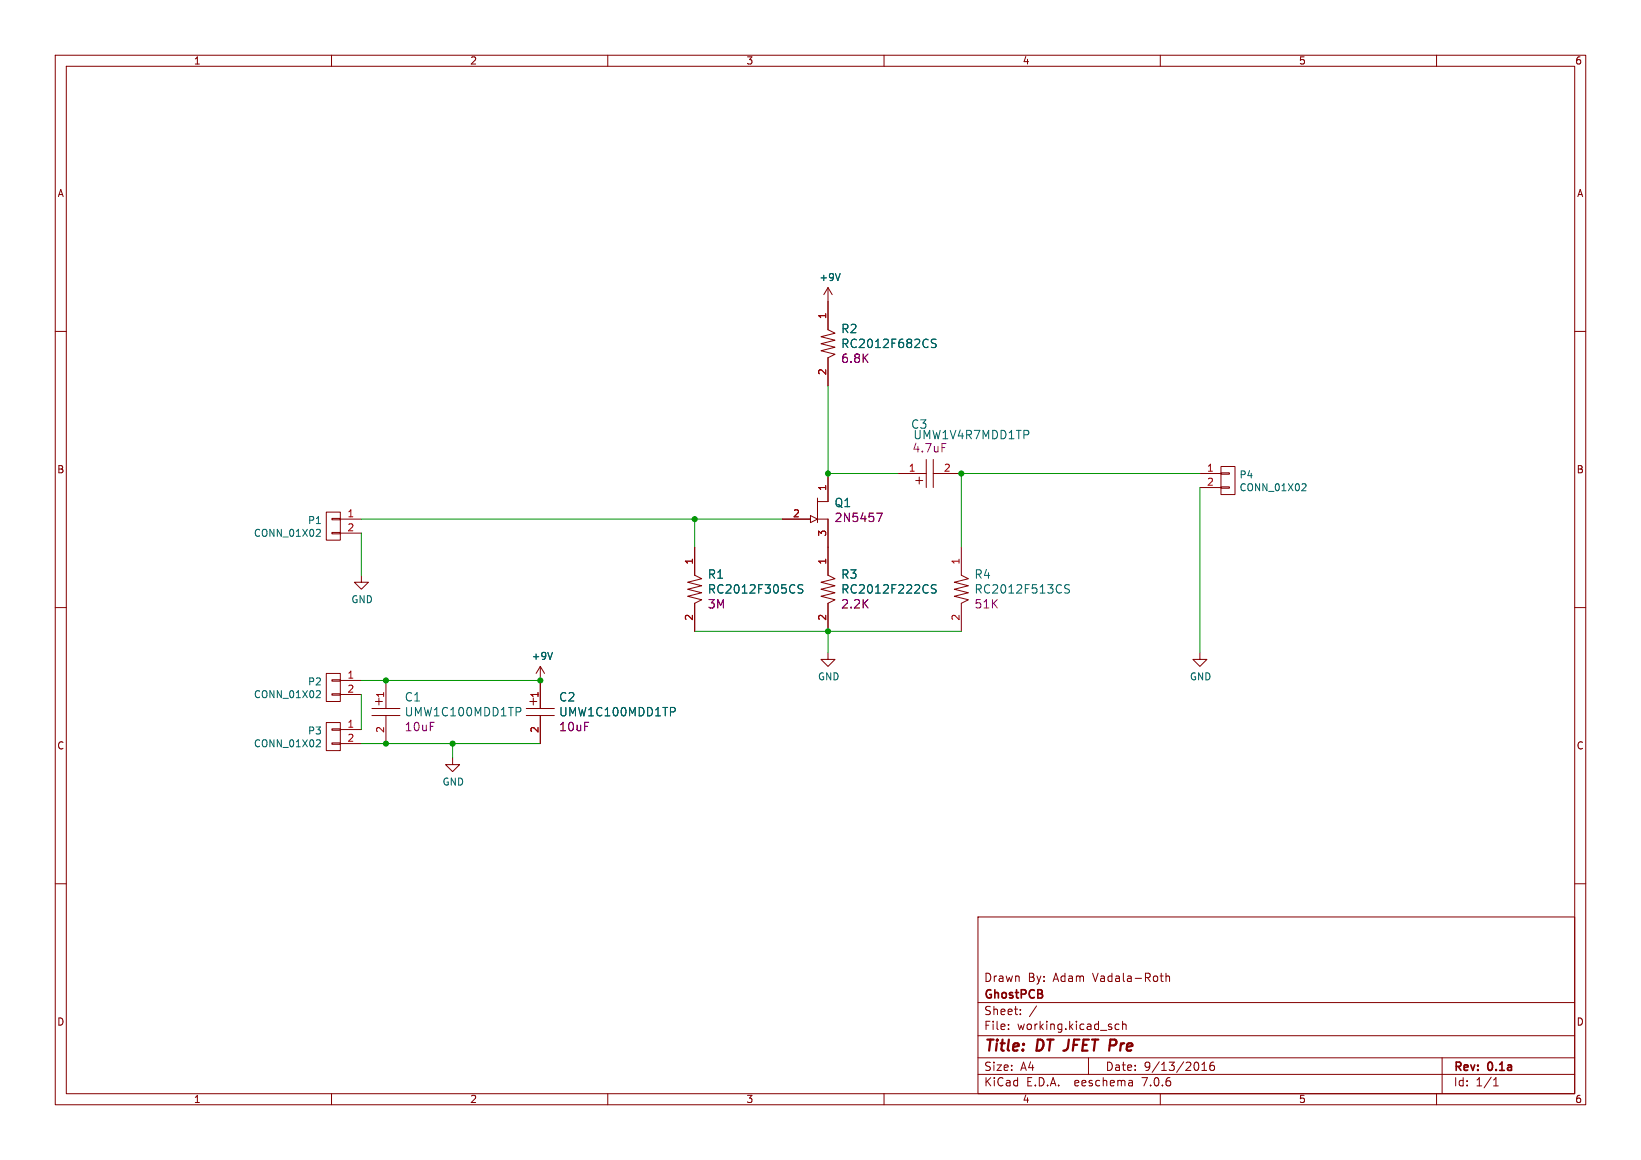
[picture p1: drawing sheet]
<svg xmlns="http://www.w3.org/2000/svg" width="297mm" height="210mm" viewBox="0 0 297 210" stroke-linecap="round" stroke-linejoin="round" font-family="sans-serif">
<g fill="none" stroke="#840000" stroke-width=".18">
<path d="M10 10h277v190h-277zM12 12h273v186h-273zM60 10v2M110 10v2M160 10v2M210 10v2M260 10v2M10 60h2M149.9 52.1v7.6l1.2 .6-2.5 .7 2.5 .6-2.5 .6 2.5 .7-2.5 .6 2.5 .6-1.2 .7v5.1M149.9 52.1l-.8 1.2M149.9 52.1l.7 1.2M285 60h2"/>
<path d="M59.1 92.7h2.5v5.1h-2.5zM60.1 96.4h1.5v.2h-1.5zM60.1 93.9h1.5v.2h-1.5zM61.6 94h3.8M61.6 96.5h3.8M125.7 99.1v5l1.3 .7-2.5 .6 2.5 .6-2.5 .7 2.5 .6-2.5 .7 2.5 .6-1.3 .6v5.1M141.6 94h5.1M146.7 93.3l1.3 .7-1.3 .6zM148 94h1.9v10.1l1.2 .7-2.5 .6 2.5 .6-2.5 .7 2.5 .6-2.5 .7 2.5 .6-1.2 .6v5.1M148 90.2v4.4M149.9 85.7v5.1h-1.9M162.6 85.7h5"/>
<path d="M165.7 87h1.3M166.4 86.4v1.2M167.6 83.2v5.1M168.9 85.7h5.1M168.9 83.2v5.1M174 99.1v5l1.3 .7-2.6 .6 2.6 .6-2.6 .7 2.6 .6-2.6 .7 2.6 .6-1.3 .6v5.1M217.2 85.7h3.8M217.2 88.3h3.8M221 88.1h1.5v.3h-1.5zM221 85.6h1.5v.3h-1.5zM221 84.5h2.5v5h-2.5zM10 110h2"/>
<path d="M65.4 104.1v1.3h1.3l-1.3 1.3-1.3-1.3h1.3M149.9 118.1v1.3h1.2l-1.2 1.3-1.3-1.3h1.3M217.2 118.1v1.3h1.2l-1.2 1.3-1.3-1.3h1.3M285 110h2M59.1 121.9h2.5v5.1h-2.5zM59.1 130.8h2.5v5.1h-2.5zM60.1 125.6h1.5v.3h-1.5zM60.1 123.1h1.5v.2h-1.5zM60.1 134.5h1.5v.2h-1.5zM60.1 132h1.5v.2h-1.5zM61.6 123.2h3.8M61.6 125.7h3.8"/>
<path d="M61.6 132.1h3.8M61.6 134.6h3.8M67.3 128.3h5.1M67.3 129.5h5.1M67.9 127h1.3M68.6 126.4v1.2M69.8 123.2v5.1M69.8 129.5v5.1M81.9 137.2v1.2h1.3l-1.3 1.3-1.3-1.3h1.3M95.2 128.3h5.1M95.2 129.5h5.1M95.9 127h1.3"/>
<path d="M96.5 126.4v1.2M97.8 120.7v7.6M97.8 129.5v5.1M97.8 120.7l-.8 1.2M97.8 120.7l.8 1.2M10 160h2M285 160h2M177 166h108v32h-108zM210 176.7h.5M210.2 177.5l.3 .2M211 176.8l.2-.1 .4 .1 .1 .9M211 176.2v1.5"/>
<path d="M60 198v2M110 198v2M160 198v2M177 194.5h108M177 191.5h108M177 187.5h108M177 181.5h108M182.5 186.3v.1M182.5 185.5v.1M184.7 183.6v.1M184.7 182.8v.1M187.6 182.1l-1.3 2"/>
<path d="M197 191.5v3M202.5 185.5l-.4-.1-.3 .3v.4l.2 .2h.5M203.2 185.5l.2-.1 .3 .1 .1 .9M203.2 184.9v1.5M204.9 195.7l.1 .9M205 196.5l-.2 .1M205 196h-.2M210 198v2M217.5 193.8h.9M217.5 192.7l.5-.4v1.5M219.7 192.3a.59 .59 0 0 0-.7 .6v.6l.1 .2 .4 .1 .2-.1 .1-.5-.1-.3h-.5l-.2 .3M260 198v2"/>
<path d="M261 191.5v6.5M270.3 196.6h.9M270.3 195.5l.4-.4v1.5"/>
</g>
<path d="M152.1 49.5l-.5 1.3M169.4 61.5l-.6-.1-.2 .3 .1 .4 .7 .2v.5l-.3 .1h-.5M57.4 95.8l.5 .1 .1 .3-.8 .9h.8M235.8 87.6h.5l.1 .3-.8 .9h.8M100 118.1l-.4 1.3M145.3 105.9h-.6l-.3 .2 .2 .4 .6 .3v.4l-.2 .2-.6-.1M169.4 105.9h-.6l-.2 .2 .1 .4 .7 .3v.4l-.3 .2-.5-.1M193.6 105.9h-.6l-.3 .2 .1 .4 .7 .3v.4l-.2 .2-.6-.1M57.4 125l.5 .1 .1 .3-.8 .9h.8M57.4 133.9l.5 .1 .1 .3-.8 .9h.8M94 128.1l.3 .3-.1 .3-.2 .2M121.9 128.1l.3 .3-.1 .3-.2 .2" fill="none" stroke="#006464" stroke-width=".18"/>
<path d="M158.7 92.9h1l-.7 1.5" fill="none" stroke="#840084" stroke-width=".18"/>
<path d="M149.9 69.9v15.8h12.7M65.4 94h76.2M65.4 96.5v7.6M125.7 94v5.1M217.2 85.7h-43.2v13.4M217.2 88.3v29.8M125.7 114.3h48.3M149.9 114.3v3.8M65.4 134.6h32.4M65.4 123.2h32.4M65.4 125.7v6.4M81.9 134.6v2.6" fill="none" stroke="#009600" stroke-width=".18"/>
<g fill="#009600" stroke="#009600" stroke-width=".18">
<circle cx="125.7" cy="94" r=".46"/>
<circle cx="97.8" cy="123.2" r=".46"/>
<circle cx="174" cy="85.7" r=".46"/>
<circle cx="69.8" cy="123.2" r=".46"/>
<circle cx="149.9" cy="114.3" r=".46"/>
<circle cx="81.9" cy="134.6" r=".46"/>
<circle cx="69.8" cy="134.6" r=".46"/>
<circle cx="149.9" cy="85.7" r=".46"/>
</g>
<g font-size="2.8" fill="#840000">
<text x="178" y="190.9">Title:</text>
<text x="187.7" y="190.9">DT JFET Pre</text>
</g>
<g font-size="2.1" fill="#006464">
<text x="152.2" y="60.5">R2</text>
<text x="152.2" y="63.2">RC2012F682CS</text>
<text x="164.8" y="77.8">C3</text>
<text x="151" y="92">Q1</text>
<text x="128" y="105">R1</text>
<text x="128" y="107.7">RC2012F305CS</text>
<text x="152.2" y="105">R3</text>
<text x="152.2" y="107.7">RC2012F222CS</text>
<text x="176.3" y="105">R4</text>
<text x="176.3" y="107.7">RC2012F513CS</text>
<text x="73.2" y="127.2">C1</text>
<text x="73.2" y="129.9">UMW1C100MDD1TP</text>
<text x="101.1" y="127.2">C2</text>
<text x="101.1" y="129.9">UMW1C100MDD1TP</text>
</g>
<g font-size="2.1" fill="#840084">
<text x="152.2" y="65.9">6.8K</text>
<text x="165" y="82.1">4.7uF</text>
<text x="165.2" y="79.7">UMW1V4R7MDD1TP</text>
<text x="151" y="94.7">2N5457</text>
<text x="128" y="110.4">3M</text>
<text x="152.2" y="110.4">2.2K</text>
<text x="176.3" y="110.4">51K</text>
<text x="73.2" y="132.6">10uF</text>
<text x="101.1" y="132.6">10uF</text>
</g>
<g font-size="2.1" fill="#840000">
<text x="178" y="178">Drawn</text>
<text x="186" y="178">By:</text>
<text x="190.7" y="178">Adam</text>
<text x="198" y="178">Vadala-Roth</text>
<text x="178" y="184">Sheet:</text>
<text x="178" y="181.2">GhostPCB</text>
<text x="178" y="186.7">File:</text>
<text x="184.1" y="186.7">working.kicad_sch</text>
<text x="178" y="196.9">KiCad</text>
<text x="178" y="194.1">Size:</text>
<text x="184.7" y="194.1">A4</text>
<text x="185.7" y="196.9">E.D.A.</text>
<text x="194.6" y="196.9">eeschema</text>
<text x="200" y="194.1">Date:</text>
<text x="207" y="196.9">7.0.6</text>
<text x="207" y="194.1">9/13/2016</text>
<text x="263" y="194.3">Rev:</text>
<text x="263" y="196.9">Id:</text>
<text x="267.1" y="196.9">1/1</text>
<text x="269.4" y="194.3">0.1a</text>
</g>
<g font-size="1.8" fill="#840000">
<text x="35" y="11.9">1</text>
<text x="85" y="11.9">2</text>
<text x="135" y="11.9">3</text>
<text x="185" y="11.9">4</text>
<text x="235" y="11.9">5</text>
<text x="285" y="11.9">6</text>
<text x="10.3" y="35.9">A</text>
<text x="285.3" y="35.9">A</text>
<text x="10.3" y="85.9">B</text>
<text x="285.3" y="85.9">B</text>
<text x="10.3" y="135.9">C</text>
<text x="285.3" y="135.9">C</text>
<text x="10.3" y="185.9">D</text>
<text x="285.3" y="185.9">D</text>
<text x="35" y="199.9">1</text>
<text x="85" y="199.9">2</text>
<text x="135" y="199.9">3</text>
<text x="185" y="199.9">4</text>
<text x="235" y="199.9">5</text>
<text x="285" y="199.9">6</text>
</g>
<g font-size="1.8" fill="#006464">
<text x="148.2" y="51.1">+9V</text>
<text x="224.2" y="86.8">P4</text>
<text x="224.2" y="89.1">CONN_01X02</text>
<text x="55.7" y="95.1">P1</text>
<text x="45.9" y="97.4">CONN_01X02</text>
<text x="63.5" y="109.4">GND</text>
<text x="96.1" y="119.7">+9V</text>
<text x="55.7" y="124.3">P2</text>
<text x="148" y="123.4">GND</text>
<text x="215.3" y="123.4">GND</text>
<text x="45.9" y="126.6">CONN_01X02</text>
<text x="45.9" y="135.5">CONN_01X02</text>
<text x="55.7" y="133.2">P3</text>
<text x="80" y="142.4">GND</text>
</g>
<g font-size="1.8" fill="#a90000">
<text x="149.6" y="57.9" transform="rotate(-90 149.6 57.9)">1</text>
<text x="149.6" y="68" transform="rotate(-90 149.6 68)">2</text>
<text x="149.6" y="89" transform="rotate(-90 149.6 89)">1</text>
<text x="164.4" y="85.5">1</text>
<text x="170.7" y="85.5">2</text>
<text x="218.4" y="85.5">1</text>
<text x="218.4" y="88">2</text>
<text x="62.8" y="93.7">1</text>
<text x="143.4" y="93.7">2</text>
<text x="62.8" y="96.3">2</text>
<text x="149.6" y="97.2" transform="rotate(-90 149.6 97.2)">3</text>
<text x="125.5" y="102.3" transform="rotate(-90 125.5 102.3)">1</text>
<text x="149.6" y="102.3" transform="rotate(-90 149.6 102.3)">1</text>
<text x="173.7" y="102.3" transform="rotate(-90 173.7 102.3)">1</text>
<text x="125.5" y="112.5" transform="rotate(-90 125.5 112.5)">2</text>
<text x="149.6" y="112.5" transform="rotate(-90 149.6 112.5)">2</text>
<text x="173.7" y="112.5" transform="rotate(-90 173.7 112.5)">2</text>
<text x="62.8" y="122.9">1</text>
<text x="62.8" y="125.5">2</text>
<text x="62.8" y="131.8">1</text>
<text x="69.6" y="126.4" transform="rotate(-90 69.6 126.4)">1</text>
<text x="97.5" y="126.4" transform="rotate(-90 97.5 126.4)">1</text>
<text x="62.8" y="134.4">2</text>
<text x="69.6" y="132.8" transform="rotate(-90 69.6 132.8)">2</text>
<text x="97.5" y="132.8" transform="rotate(-90 97.5 132.8)">2</text>
</g>
</svg>
